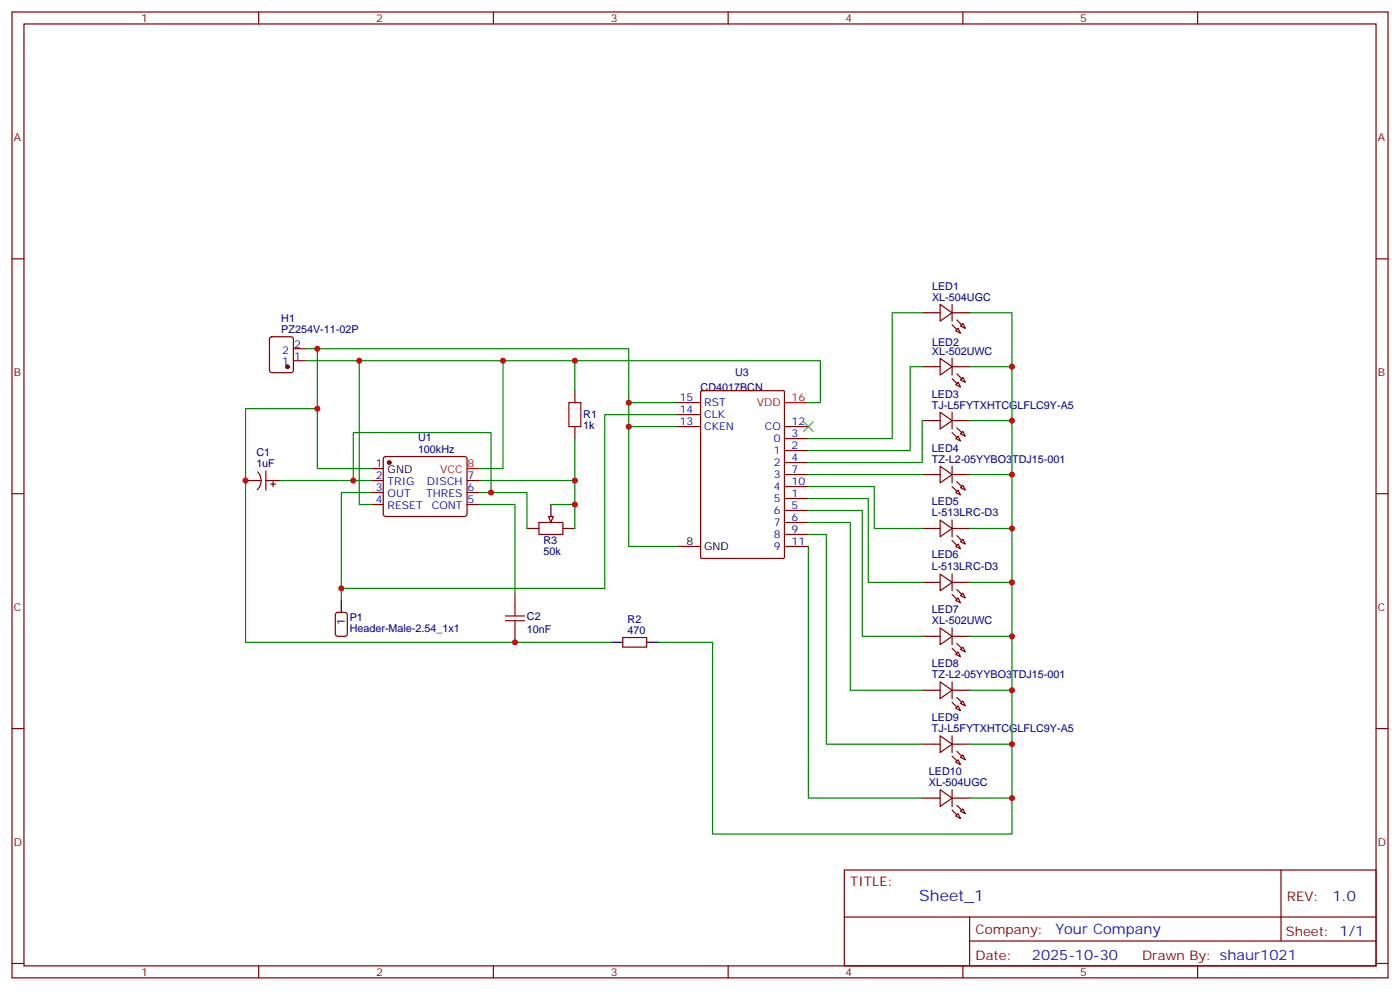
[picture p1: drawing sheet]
<svg xmlns="http://www.w3.org/2000/svg" width="412mm" height="292mm" viewBox="0 0 412 292" stroke-linecap="round" stroke-linejoin="round" font-family="sans-serif">
<g fill="none" stroke="#870000" stroke-width=".35">
<path d="M3.5 3.5h405.4v284.4h-405.4zM7.1 7.1h398.2v277.2h-398.2zM76.2 3.5v3.6M145.3 3.5v3.6M214.5 3.5v3.6M283.6 3.5v3.6M352.8 3.5v3.6M3.5 76.2h3.6M405.3 76.2h3.6M79.6 99.3l.5-.2h5.6l.7 .5v9.4l-.4 .7h-5.9l-.7-.4v-9.5zM86.4 106.2h3.6M86.4 102.7h3.6"/>
<path d="M169.3 115v3.5M75.9 138.9a3.8 3.8 0 0 1-.1 5.3M78.3 138.6v5.7M113.1 134.6l.5-.2h23.3l.5 .2 .2 .5-.1 16.5-.6 .4h-23.6l-.4-.7v-16.2zM169.3 125.6v3.5M3.5 145.3h3.6M75.8 141.5h1.1M78.3 141.5h1.1M79.7 142.5h1.4M80.4 141.8v1.4M109.4 141.5h3.5M109.4 145h3.5"/>
<path d="M109.4 148.5h3.5M137.6 141.5h3.5M137.6 145h3.5M137.6 148.5h3.5M158.7 153.8h7.1v3.5h-7.1zM405.3 145.3h3.6M151.7 175v3.5M99 180.5l.5-.2h2.1l.7 .4v5.9l-.5 .7h-2.3l-.7-.4v-5.9zM151.7 185.6v3.5M183.4 187.7h7.1v2.8h-7.1zM3.5 214.5h3.6M405.3 214.5h3.6"/>
<path d="M248.7 256.1h156.6v28.2h-156.6zM377.3 256.1v20.9M248.7 270h156.5M285.6 277h119.6M285.6 270v14.1M3.5 283.6h3.6M76.2 284.3v3.6M145.3 284.3v3.6M214.5 284.3v3.6M283.6 284.3v3.6M352.8 284.3v3.6M405.3 283.6h3.6"/>
</g>
<g fill="#870000" stroke="#870000" stroke-width=".35">
<circle cx="114.7" cy="136.2" r=".53"/>
<circle cx="84.7" cy="108" r=".53"/>
</g>
<path d="M109.4 137.9h3.5M72.3 141.5h3.5M79.4 141.5h3.5M155.2 155.6h3.5M162.3 148.5v3.5M165.8 155.6h3.5M100.5 176.7v3.6M179.9 189.1h3.5M190.5 189.1h3.5" fill="none" stroke="#000" stroke-width=".35"/>
<path d="M137.6 137.9h3.5" fill="none" stroke="#f00" stroke-width=".35"/>
<path d="M167.6 118.5h3.5v7.1h-3.5zM151.7 178.5v2.8M148.9 182.7h5.6M148.9 181.3h5.6M151.7 182.7v2.9" fill="none" stroke="#a10000" stroke-width=".35"/>
<path d="M161.6 152h1.4l-.7 1.8z" fill="#f0f0f0" stroke="#870000" stroke-width=".35"/>
<g fill="none" stroke="#870000" stroke-width=".35">
<path d="M271.6 92.1h5.3M276.9 89.6l3.6 2.5-3.6 2.4zM280.5 92.1h5.3M280.5 89.6v4.9M281.5 97.4l.7-.7 .7 1.4zM282.9 96l.7-.8 .7 1.5zM199.3 118.5h7.1M206.4 115.2l.3-.2h24l.3 .2 .1 48.8-.2 .3-24.2 .1-.3-.2zM271.6 108h5.3M276.9 105.5l3.6 2.5-3.6 2.4zM280.5 105.5v4.9M280.5 108h5.3"/>
<path d="M281.5 113.2l.7-.7 .7 1.4zM282.9 111.8l.7-.7 .7 1.4zM199.3 125.6h7.1M199.3 122.1h7.1M231.1 139.7h7M231.1 132.6h7M231.1 129.1h7M231.1 136.2h7M231.1 125.6h7M271.6 123.8h5.3M271.6 139.7h5.3M276.9 121.4l3.6 2.4-3.6 2.5z"/>
<path d="M276.9 137.2l3.6 2.5-3.6 2.5zM280.5 121.4v4.9M280.5 137.2v5M280.5 123.8h5.3M280.5 139.7h5.3M281.5 129.1l.7-.7 .7 1.4zM282.9 127.7l.7-.7 .7 1.4zM231.1 146.8h7M231.1 150.3h7M231.1 153.8h7M231.1 157.3h7M231.1 143.2h7"/>
<path d="M271.6 155.6h5.3M276.9 153.1l3.6 2.5-3.6 2.4zM280.5 153.1v4.9M280.5 155.6h5.3M281.5 145l.7-.7 .7 1.4zM282.9 143.6l.7-.7 .7 1.4zM282.9 159.5l.7-.7 .7 1.4zM231.1 160.9h7M271.6 171.4h5.3M276.9 169l3.6 2.4-3.6 2.5zM280.5 169v4.9M280.5 171.4h5.3"/>
<path d="M282.2 160.2l.7 1.4-1.4-.7zM282.2 176l.7 1.4-1.4-.7zM282.9 175.3l.7-.7 .7 1.4zM271.6 187.3h5.3M276.9 184.9l3.6 2.4-3.6 2.5zM280.5 184.9v4.9M280.5 187.3h5.3M282.2 191.9l.7 1.4-1.4-.7zM282.9 191.2l.7-.7 .7 1.4zM271.6 203.2h5.3M271.6 219.1h5.3M276.9 200.7l3.6 2.5-3.6 2.5z"/>
<path d="M276.9 216.6l3.6 2.5-3.6 2.4zM280.5 200.7v5M280.5 216.6v4.9M280.5 203.2h5.3M280.5 219.1h5.3M281.5 208.5l.7-.7 .7 1.4zM282.9 207.1l.7-.7 .7 1.4zM271.6 234.9h5.3M276.9 232.5l3.6 2.4-3.6 2.5zM280.5 232.5v4.9M280.5 234.9h5.3M281.5 224.4l.7-.7 .7 1.4z"/>
<path d="M282.9 223l.7-.8 .7 1.5zM282.9 238.8l.7-.7 .7 1.4zM281.5 240.2l.7-.7 .7 1.4z"/>
</g>
<g fill="#870000" stroke="#870000" stroke-width=".35">
<path d="M281.9 94.2l1.4 1.4z"/>
<path d="M280.5 95.6l1.4 1.4z"/>
<path d="M281.9 110.1l1.4 1.4z"/>
<path d="M280.5 111.5l1.4 1.4z"/>
<path d="M281.9 125.9l1.4 1.5z"/>
<path d="M280.5 127.4l1.4 1.4z"/>
<path d="M281.9 141.8l1.4 1.4z"/>
<path d="M280.5 143.2l1.4 1.4z"/>
<path d="M281.9 157.7l1.4 1.4z"/>
<path d="M280.5 159.1l1.4 1.4z"/>
<path d="M281.9 173.6l1.4 1.4z"/>
<path d="M280.5 175l1.4 1.4z"/>
<path d="M281.9 189.4l1.4 1.5z"/>
<path d="M280.5 190.9l1.4 1.4z"/>
<path d="M281.9 205.3l1.4 1.4z"/>
<path d="M280.5 206.7l1.4 1.4z"/>
<path d="M281.9 221.2l1.4 1.4z"/>
<path d="M280.5 222.6l1.4 1.4z"/>
<path d="M281.9 237.1l1.4 1.4z"/>
<path d="M280.5 238.5l1.4 1.4z"/>
</g>
<path d="M199.3 160.9h7.1" fill="none" stroke="#000" stroke-width=".35"/>
<path d="M231.1 118.5h7" fill="none" stroke="#f00" stroke-width=".35"/>
<path d="M236.7 124.2l2.8 2.8M239.5 124.2l-2.8 2.8" fill="none" stroke="#3c3" stroke-width=".35"/>
<g fill="none" stroke="#008700" stroke-width=".35">
<path d="M271.6 92.1h-8.8v37h-24.7M285.8 92.1h12.3v153.4h-88.2v-56.4h-15.9M90 106.2h151.7v12.3h-3.6M90 102.7h95.2v58.2h14.1M93.5 102.7v35.2h15.9M105.8 106.2v42.3h3.6M148.2 106.2v31.7h-7.1M169.3 106.2v8.8M185.2 118.5h14.1M271.6 108h-3.5v24.6h-30M285.8 108h12.3M93.5 120.3h-21.2v68.8h107.6"/>
<path d="M169.3 129.1v12.4M185.2 125.6h14.1M199.3 122.1h-21.1v51.1h-77.7M238.1 139.7h33.5M271.6 123.8v12.4h-33.5M285.8 123.8h12.3M285.8 139.7h12.3M82.9 141.5h26.5M104.1 141.5v-14.1h40.5v17.6M109.4 145h-8.9v31.7M141.1 145h14.1v10.6M141.1 148.5h10.6v26.5"/>
<path d="M141.1 141.5h28.2v14.1M162.3 148.5h7M238.1 157.3h5.3v61.8h28.2M238.1 153.8h12.4v49.4h21.1M238.1 150.3h15.9v37h17.6M238.1 146.8h17.7v24.6h15.8M238.1 143.2h19.4v12.4h14.1M285.8 155.6h12.3M238.1 160.9v74h33.5M285.8 171.4h12.3M285.8 187.3h12.3M285.8 203.2h12.3"/>
<path d="M285.8 219.1h12.3M285.8 234.9h12.3"/>
</g>
<g fill="#c00">
<circle cx="100.5" cy="173.2" r=".88"/>
<circle cx="151.7" cy="189.1" r=".88"/>
<circle cx="298.1" cy="107.9" r=".88"/>
<circle cx="298.1" cy="123.8" r=".88"/>
<circle cx="298.1" cy="139.7" r=".88"/>
<circle cx="298.1" cy="155.6" r=".88"/>
<circle cx="298.1" cy="171.4" r=".88"/>
<circle cx="298.1" cy="187.3" r=".88"/>
<circle cx="298.1" cy="203.2" r=".88"/>
<circle cx="298.1" cy="219.1" r=".88"/>
<circle cx="298.1" cy="234.9" r=".88"/>
<circle cx="93.5" cy="102.7" r=".88"/>
<circle cx="93.5" cy="120.3" r=".88"/>
<circle cx="72.3" cy="141.5" r=".88"/>
<circle cx="169.3" cy="148.5" r=".88"/>
<circle cx="104.1" cy="141.5" r=".88"/>
<circle cx="144.6" cy="145" r=".88"/>
<circle cx="169.3" cy="141.5" r=".88"/>
<circle cx="169.3" cy="106.2" r=".88"/>
<circle cx="148.2" cy="106.2" r=".88"/>
<circle cx="105.8" cy="106.2" r=".88"/>
<circle cx="185.2" cy="118.5" r=".88"/>
<circle cx="185.2" cy="125.6" r=".88"/>
</g>
<text font-size="4.6" fill="#00f" x="270.8" y="265.1">Sheet_1</text>
<g font-size="4.2" fill="#00f">
<text x="392.5" y="265.4">1.0</text>
<text x="310.9" y="274.9">Your Company</text>
<text x="304" y="282.7">2025-10-30</text>
</g>
<g font-size="3.9" fill="#800">
<text x="250.5" y="260.7">TITLE:</text>
<text x="379.1" y="265.4">REV:</text>
<text x="287.4" y="274.9">Company:</text>
<text x="378.7" y="275.5">Sheet: 1/1</text>
<text x="287.4" y="282.6">Date:</text>
<text x="336.4" y="282.7">Drawn By: shaur1021</text>
</g>
<g font-size="3.2" fill="#800">
<text x="41.6" y="6.5">1</text>
<text x="110.8" y="6.5">2</text>
<text x="179.9" y="6.5">3</text>
<text x="249.1" y="6.5">4</text>
<text x="318.2" y="6.5">5</text>
<text x="4.1" y="41.6">A</text>
<text x="405.9" y="41.6">A</text>
<text x="4.1" y="110.8">B</text>
<text x="405.9" y="110.8">B</text>
<text x="4.1" y="179.9">C</text>
<text x="405.9" y="179.9">C</text>
<text x="4.1" y="249.1">D</text>
<text x="405.9" y="249.1">D</text>
<text x="41.6" y="287.3">1</text>
<text x="110.8" y="287.3">2</text>
<text x="179.9" y="287.3">3</text>
<text x="249.1" y="287.3">4</text>
<text x="318.2" y="287.3">5</text>
</g>
<g font-size="3.2" fill="#000080">
<text x="274.6" y="88.5">XL-504UGC</text>
<text x="274.6" y="85.2">LED1</text>
<text x="82.9" y="94.8">H1</text>
<text x="82.9" y="98.1">PZ254V-11-02P</text>
<text x="274.6" y="101.9">LED2</text>
<text x="274.5" y="104.4">XL-502UWC</text>
<text x="216.6" y="110.6">U3</text>
<text x="206.4" y="115">CD4017BCN</text>
<text x="274.5" y="117">LED3</text>
<text x="171.8" y="123">R1</text>
<text x="274.5" y="120.3">TJ-L5FYTXHTCGLFLC9Y-A5</text>
<text x="123.1" y="129.7">U1</text>
<text x="171.8" y="126.4">1k</text>
<text x="75.5" y="137.6">1uF</text>
<text x="75.5" y="134.3">C1</text>
<text x="123.1" y="133.3">100kHz</text>
<text x="274.5" y="136.2">TZ-L2-05YYBO3TDJ15-001</text>
<text x="274.5" y="132.9">LED4</text>
<text x="274.5" y="148.8">LED5</text>
<text x="274.5" y="152">L-513LRC-D3</text>
<text x="160.1" y="160.1">R3</text>
<text x="160.1" y="163.4">50k</text>
<text x="274.5" y="167.9">L-513LRC-D3</text>
<text x="274.5" y="164.4">LED6</text>
<text x="103" y="182.9">P1</text>
<text x="155.2" y="182.6">C2</text>
<text x="184.9" y="183.3">R2</text>
<text x="274.5" y="183.8">XL-502UWC</text>
<text x="274.5" y="180.5">LED7</text>
<text x="103" y="186.1">Header-Male-2.54_1x1</text>
<text x="155.2" y="186.3">10nF</text>
<text x="184.9" y="186.6">470</text>
<text x="274.5" y="196.4">LED8</text>
<text x="274.5" y="199.7">TZ-L2-05YYBO3TDJ15-001</text>
<text x="274.5" y="215.5">TJ-L5FYTXHTCGLFLC9Y-A5</text>
<text x="274.5" y="212.3">LED9</text>
<text x="273.6" y="231.4">XL-504UGC</text>
<text x="273.6" y="228.2">LED10</text>
</g>
<g font-size="3.2" fill="#00f">
<text x="83.1" y="107.6">1</text>
<text x="83.1" y="104.1">2</text>
<text x="86.6" y="105.8">1</text>
<text x="86.6" y="102.3">2</text>
<text x="200.2" y="118.2">15</text>
<text x="207.4" y="119.6">RST</text>
<text x="200.2" y="121.7">14</text>
<text x="200.2" y="125.2">13</text>
<text x="207.4" y="123.1">CLK</text>
<text x="233.2" y="125.2">12</text>
<text x="207.4" y="126.6">CKEN</text>
<text x="225.3" y="126.6">CO</text>
<text x="228" y="130.2">0</text>
<text x="233.2" y="128.8">3</text>
<text x="228" y="133.7">1</text>
<text x="228" y="137.2">2</text>
<text x="233.2" y="132.3">2</text>
<text x="233.2" y="135.8">4</text>
<text x="110.7" y="141.1">2</text>
<text x="114.2" y="142.9">TRIG</text>
<text x="125.7" y="142.9">DISCH</text>
<text x="137.8" y="141.1">7</text>
<text x="228" y="140.8">3</text>
<text x="233.2" y="139.3">7</text>
<text x="233.2" y="142.9">10</text>
<text x="110.7" y="144.6">3</text>
<text x="110.7" y="148.2">4</text>
<text x="114.2" y="146.4">OUT</text>
<text x="114.2" y="149.9">RESET</text>
<text x="125.6" y="146.4">THRES</text>
<text x="127.2" y="149.9">CONT</text>
<text x="137.8" y="148.2">5</text>
<text x="137.8" y="144.6">6</text>
<text x="228" y="147.8">5</text>
<text x="228" y="144.3">4</text>
<text x="233.2" y="146.4">1</text>
<text x="233.2" y="149.9">5</text>
<text x="228" y="151.3">6</text>
<text x="228" y="154.9">7</text>
<text x="233.2" y="153.5">6</text>
<text x="228" y="158.4">8</text>
<text x="228" y="161.9">9</text>
<text x="233.2" y="157">9</text>
<text x="233.2" y="160.5">11</text>
</g>
<g font-size="3.2" fill="#f00">
<text x="223" y="119.6">VDD</text>
<text x="233.2" y="118.2">16</text>
<text x="137.8" y="137.6">8</text>
<text x="129.7" y="139.3">VCC</text>
</g>
<g font-size="3.2">
<text x="110.7" y="137.6">1</text>
<text x="114.2" y="139.3">GND</text>
<text x="202.2" y="160.5">8</text>
<text x="207.4" y="161.9">GND</text>
<text x="101.6" y="184.1" transform="rotate(-90 101.6 184.1)">1</text>
</g>
</svg>
